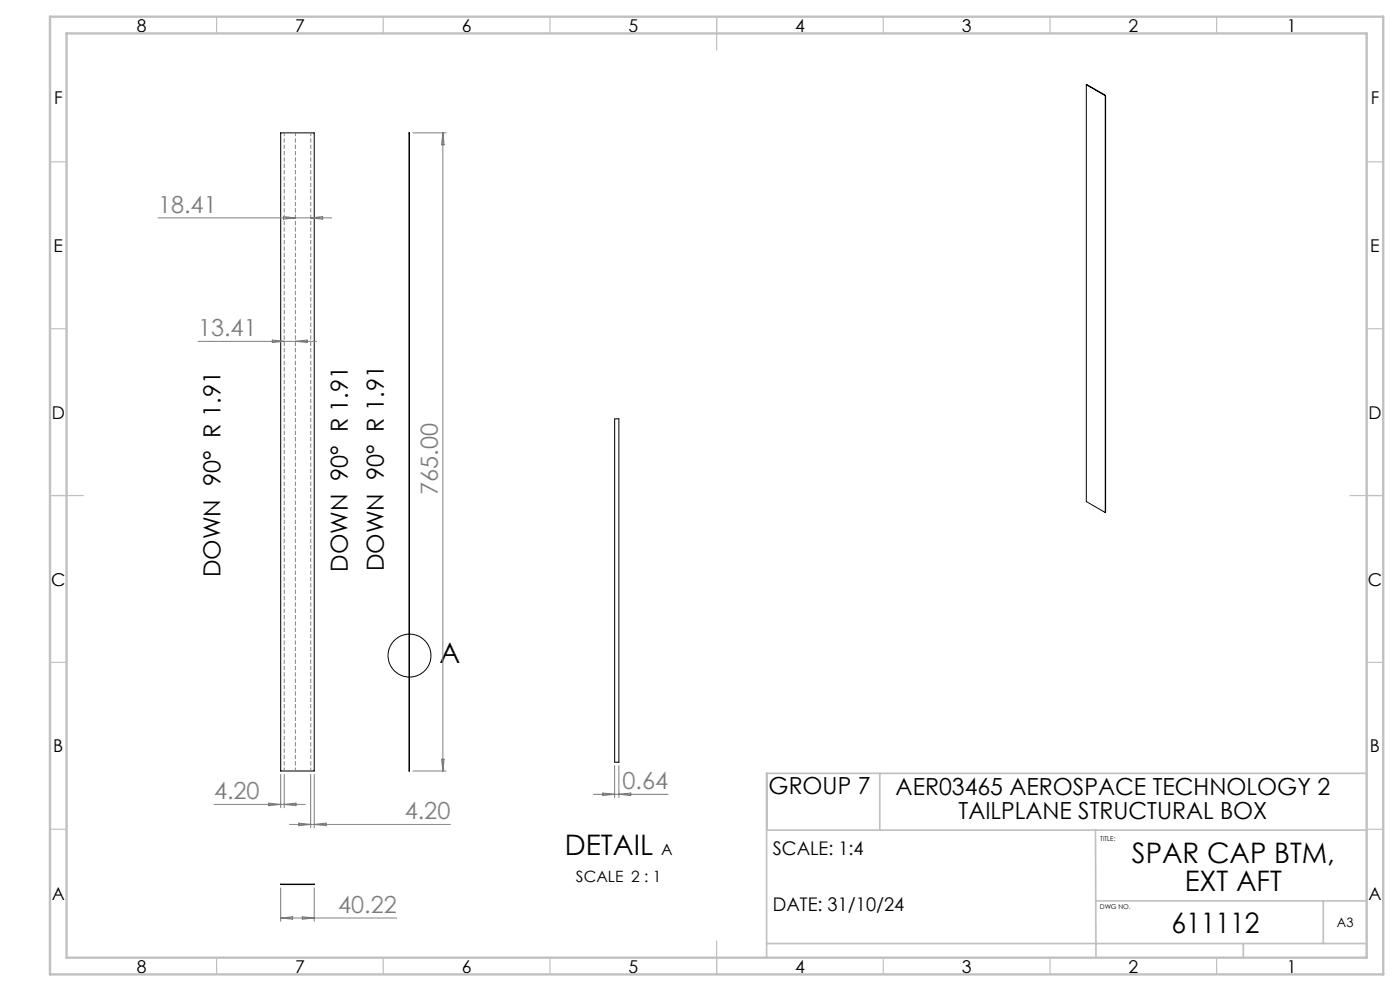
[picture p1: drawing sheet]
<svg xmlns="http://www.w3.org/2000/svg" width="420mm" height="297mm" viewBox="0 0 420 297" stroke-linecap="round" stroke-linejoin="round" font-family="sans-serif">
<g fill="none" stroke="#000" stroke-width=".3">
<path d="M84.2 39.8h10.1v191.3h-10.1zM122.7 39.8l.1 191.3zM325.9 25.4l5.8 3.2M325.9 25.4l5.7 3.3M325.9 25.4v124.9l5.7 3.3M331.6 28.7v124.9M331.7 28.6l-.1 .1M331.7 28.6l-.1 125M184.4 125.6l1.3-.1v103l-1.3-.1zM84.2 265l10.1 .1z"/>
<circle cx="122.9" cy="196.5" r="6.4"/>
</g>
<path d="M88.6 39.8v191.3M93.2 39.8v191.3M85.3 231.1v-191.3" fill="none" stroke="#808080" stroke-width=".3" stroke-dasharray="1.3 .6" stroke-dashoffset=".3" stroke-linecap="butt"/>
<g fill="none" stroke="#808080" stroke-width=".3">
<path d="M123.9 39.8h9.9M132.9 39.8v191.3M132.9 39.8l.3 3.6h-.7zM47.4 65.3h52.2M85.1 64.9l3.5 .4-3.5 .4zM93.2 65.3l3.6-.4v.8zM59.4 102.3h35.6M81.7 101.9l3.6 .4-3.6 .4zM88.6 102.3l3.5-.4v.8zM84.2 232.1v10M85.3 232.1v10M93.2 232.1v16"/>
<path d="M94.3 232.1v16M123.9 231.1h9.9M132.5 227.5h.7l-.3 3.6zM178 238.1h22.4M180.8 237.7l3.6 .4-3.6 .3zM184.4 229.4v9.6M185.7 229.4v9.6M185.7 238.1l3.5-.4v.7zM64.2 241.1h27.4M80.6 240.7l3.6 .4-3.6 .4zM85.3 241.1l3.5-.4v.8zM86.9 247.1h48.2"/>
<path d="M89.6 246.7l3.6 .4-3.6 .4zM94.3 247.1l3.5-.4v.8zM84.2 266.1v10M84.2 275.1h34.9M84.2 275.1l3.6-.4v.8zM90.7 274.7l3.6 .4-3.6 .4zM94.3 266.1v10"/>
</g>
<g fill="none" stroke="#c0c0c0" stroke-width=".35">
<path d="M65 5v5M115 5v5M165 5v5M215 5v10M265 5v5M315 5v5M365 5v5M15 48.5h5M410 48.5h5M15 98.5h5M410 98.5h5M15 148.5h10"/>
<path d="M405 148.5h10M15 198.5h5M410 198.5h5M15 248.5h5M410 248.5h5M65 287v5M115 287v5M165 287v5M215 282v10M265 287v5M315 287v5M365 287v5"/>
</g>
<path d="M230 231.8v17M263.9 231.8v17M410 231.8h-180v55.2M230 248.8h180M328.6 248.8l.2 38.2M328.7 270h81.3M397 270v12.8M230 282.8h180M373 282.8v4.2" fill="none" stroke="#c0c0c0" stroke-width=".5"/>
<path d="M15 5h400v287h-400zM20 10h390v277h-390z" fill="none" stroke="#c0c0c0" stroke-width=".7"/>
<g font-size="8.5">
<text x="131.9" y="198.8">A</text>
<text x="169.4" y="256.2">DETAIL</text>
<text x="339.6" y="258.8">SPAR CAP BTM,</text>
<text x="355.4" y="266.9">EXT AFT</text>
<text x="351.4" y="279.7">611112</text>
</g>
<g font-size="7.1" fill="#808080">
<text x="47.4" y="63.8">18.41</text>
<text x="59.4" y="100.7">13.41</text>
<text x="131.3" y="148.3" transform="rotate(-90 131.3 148.3)">765.00</text>
<text x="64.2" y="239.5">4.20</text>
<text x="186.7" y="236.5">0.64</text>
<text x="121.4" y="245.5">4.20</text>
<text x="101.5" y="273.6">40.22</text>
</g>
<g font-size="7.1">
<text x="66.2" y="173" transform="rotate(-90 66.2 173)">DOWN 90° R 1.91</text>
<text x="104.4" y="171.4" transform="rotate(-90 104.4 171.4)">DOWN 90° R 1.91</text>
<text x="115.2" y="171.1" transform="rotate(-90 115.2 171.1)">DOWN 90° R 1.91</text>
<text x="230.6" y="238">GROUP 7</text>
<text x="268.7" y="238.3">AER03465 AEROSPACE TECHNOLOGY 2</text>
<text x="287.6" y="245.3">TAILPLANE STRUCTURAL BOX</text>
</g>
<g font-size="5.6">
<text x="231.8" y="256.2">SCALE: 1:4</text>
<text x="231.8" y="273">DATE: 31/10/24</text>
</g>
<g font-size="5.3">
<text x="41" y="9.5">8</text>
<text x="88.5" y="9.5">7</text>
<text x="138.5" y="9.5">6</text>
<text x="188.5" y="9.5">5</text>
<text x="238.5" y="9.5">4</text>
<text x="288.5" y="9.5">3</text>
<text x="338.5" y="9.5">2</text>
<text x="386" y="9.5">1</text>
<text x="16.2" y="31.3">F</text>
<text x="411.2" y="31.3">F</text>
<text x="16.1" y="75.5">E</text>
<text x="411.1" y="75.5">E</text>
<text x="15.5" y="125.5">D</text>
<text x="410.5" y="125.5">D</text>
<text x="15.4" y="175.5">C</text>
<text x="410.4" y="175.5">C</text>
<text x="16" y="225.5">B</text>
<text x="411" y="225.5">B</text>
<text x="15.5" y="269.8">A</text>
<text x="410.5" y="269.8">A</text>
<text x="41" y="291.5">8</text>
<text x="88.5" y="291.5">7</text>
<text x="138.5" y="291.5">6</text>
<text x="188.5" y="291.5">5</text>
<text x="238.5" y="291.5">4</text>
<text x="288.5" y="291.5">3</text>
<text x="338.5" y="291.5">2</text>
<text x="386" y="291.5">1</text>
</g>
<g font-size="4.7">
<text x="198.3" y="256.2">A</text>
<text x="172.8" y="264.4">SCALE 2 : 1</text>
</g>
<text font-size="3.9" x="401.1" y="277.7">A3</text>
<g font-size="2">
<text x="330.1" y="251.9">TITLE:</text>
<text x="330" y="272.5">DWG NO.</text>
</g>
</svg>
